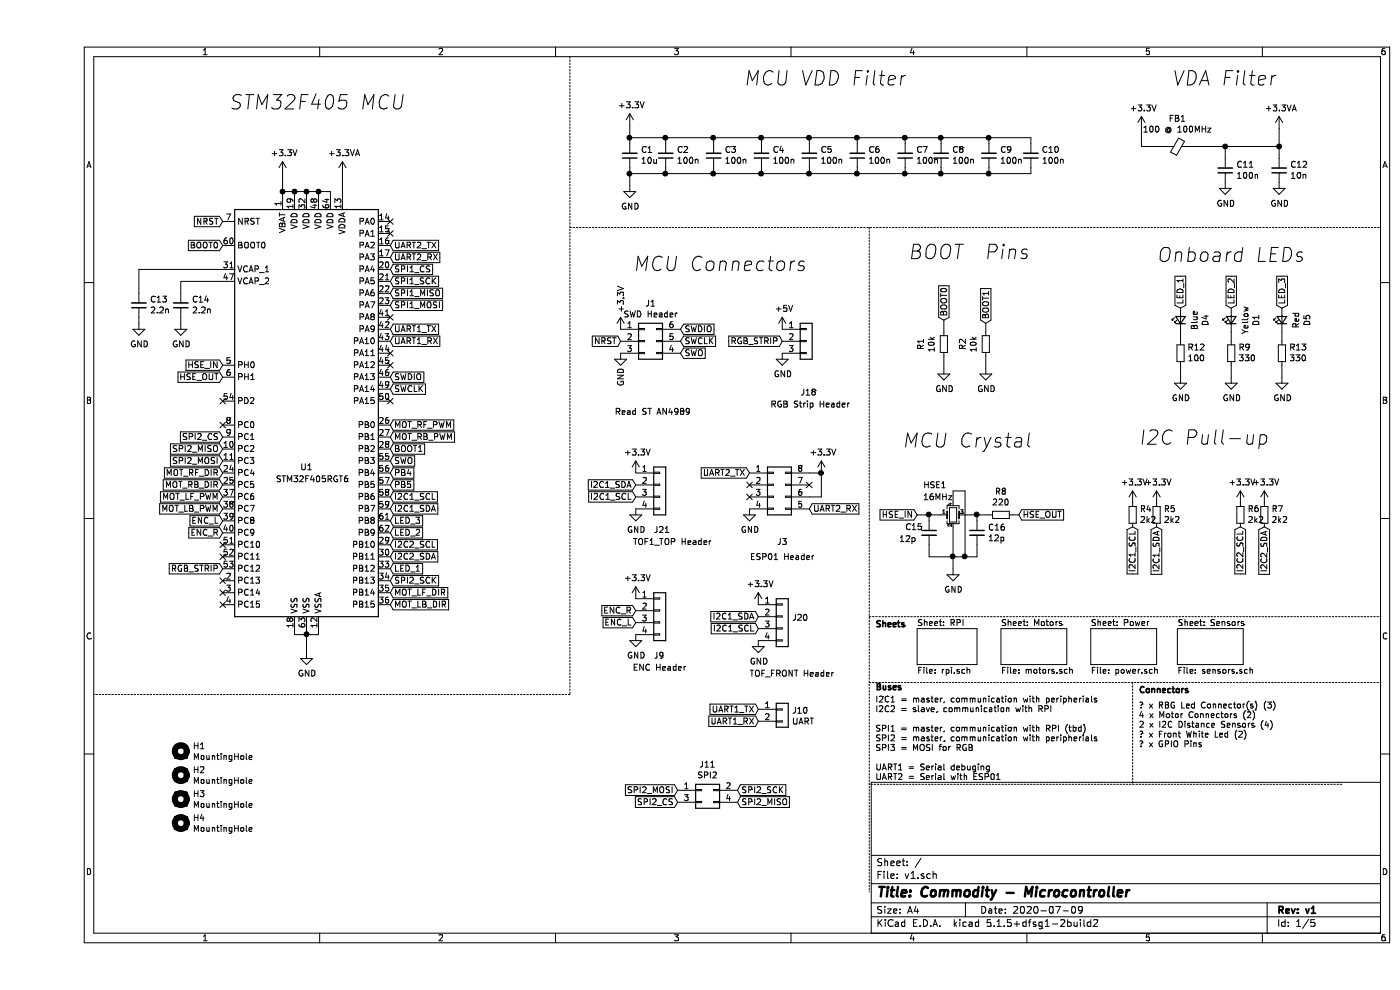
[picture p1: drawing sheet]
EESchema Schematic File Version 4
EELAYER 30 0
EELAYER END
$Descr A4 11693 8268
encoding utf-8
Sheet 1 5
Title "Commodity - Microcontroller"
Date "2020-07-09"
Rev "v1"
Comp ""
Comment1 ""
Comment2 ""
Comment3 ""
Comment4 ""
$EndDescr
$Comp
L power:+3.3V #PWR04
U 1 1
P 9225 1075
F 0 "#PWR04" H 9225 925 50  0001 C CNN
F 1 "+3.3V" H 9240 1248 50  0000 C CNN
F 2 "" H 9225 1075 50  0001 C CNN
F 3 "" H 9225 1075 50  0001 C CNN
	1    9225 1075
	1    0    0    -1  
$EndComp
$Comp
L Device:Ferrite_Bead_Small FB1
U 1 1
P 9525 1225
F 0 "FB1" V 9288 1225 50  0000 C CNN
F 1 "100 @ 100MHz" V 9379 1225 50  0000 C CNN
F 2 "Resistor_SMD:R_0805_2012Metric" V 9455 1225 50  0001 C CNN
F 3 "~" H 9525 1225 50  0001 C CNN
F 4 "C1015" V 9525 1225 50  0001 C CNN "LCSC"
	1    9525 1225
	0    1    1    0   
$EndComp
$Comp
L Device:C_Small C11
U 1 1
P 9925 1425
F 0 "C11" H 9833 1379 50  0000 R CNN
F 1 "100n" H 9833 1470 50  0000 R CNN
F 2 "Capacitor_SMD:C_0402_1005Metric" H 9925 1425 50  0001 C CNN
F 3 "~" H 9925 1425 50  0001 C CNN
F 4 "C1525" H 9925 1425 50  0001 C CNN "LCSC"
	1    9925 1425
	-1   0    0    1   
$EndComp
Wire Wire Line
	9225 1075 9225 1225
Wire Wire Line
	9225 1225 9425 1225
Wire Wire Line
	9625 1225 9925 1225
Wire Wire Line
	9925 1225 9925 1325
$Comp
L Device:C_Small C12
U 1 1
P 10375 1425
F 0 "C12" H 10283 1379 50  0000 R CNN
F 1 "10n" H 10283 1470 50  0000 R CNN
F 2 "Capacitor_SMD:C_0402_1005Metric" H 10375 1425 50  0001 C CNN
F 3 "~" H 10375 1425 50  0001 C CNN
F 4 "C15195" H 10375 1425 50  0001 C CNN "LCSC"
	1    10375 1425
	-1   0    0    1   
$EndComp
Wire Wire Line
	9925 1225 10375 1225
Wire Wire Line
	10375 1225 10375 1325
Connection ~ 9925 1225
$Comp
L power:GND #PWR08
U 1 1
P 10375 1525
F 0 "#PWR08" H 10375 1275 50  0001 C CNN
F 1 "GND" H 10380 1352 50  0000 C CNN
F 2 "" H 10375 1525 50  0001 C CNN
F 3 "" H 10375 1525 50  0001 C CNN
	1    10375 1525
	1    0    0    -1  
$EndComp
$Comp
L power:GND #PWR07
U 1 1
P 9925 1525
F 0 "#PWR07" H 9925 1275 50  0001 C CNN
F 1 "GND" H 9930 1352 50  0000 C CNN
F 2 "" H 9925 1525 50  0001 C CNN
F 3 "" H 9925 1525 50  0001 C CNN
	1    9925 1525
	1    0    0    -1  
$EndComp
$Comp
L power:+3.3VA #PWR05
U 1 1
P 10375 1075
F 0 "#PWR05" H 10375 925 50  0001 C CNN
F 1 "+3.3VA" H 10390 1248 50  0000 C CNN
F 2 "" H 10375 1075 50  0001 C CNN
F 3 "" H 10375 1075 50  0001 C CNN
	1    10375 1075
	1    0    0    -1  
$EndComp
Wire Wire Line
	10375 1225 10375 1075
Connection ~ 10375 1225
$Comp
L Device:C_Small C2
U 1 1
P 5250 1300
F 0 "C2" H 5158 1254 50  0000 R CNN
F 1 "100n" H 5158 1345 50  0000 R CNN
F 2 "Capacitor_SMD:C_0402_1005Metric" H 5250 1300 50  0001 C CNN
F 3 "~" H 5250 1300 50  0001 C CNN
F 4 "C1525" H 5250 1300 50  0001 C CNN "LCSC"
	1    5250 1300
	-1   0    0    1   
$EndComp
$Comp
L Device:C_Small C1
U 1 1
P 4950 1300
F 0 "C1" H 4858 1254 50  0000 R CNN
F 1 "10u" H 4858 1345 50  0000 R CNN
F 2 "Capacitor_SMD:C_0603_1608Metric" H 4950 1300 50  0001 C CNN
F 3 "~" H 4950 1300 50  0001 C CNN
F 4 "C19702" H 4950 1300 50  0001 C CNN "LCSC"
	1    4950 1300
	-1   0    0    1   
$EndComp
Wire Wire Line
	8300 1200 8300 1150
Wire Wire Line
	8300 1150 7950 1150
Wire Wire Line
	4950 1150 4950 1200
Wire Wire Line
	4950 1400 4950 1450
Wire Wire Line
	4950 1450 5250 1450
Wire Wire Line
	8300 1450 8300 1400
Wire Wire Line
	7950 1200 7950 1150
Connection ~ 7950 1150
Wire Wire Line
	7950 1150 7550 1150
Wire Wire Line
	7950 1400 7950 1450
Connection ~ 7950 1450
Wire Wire Line
	7950 1450 8300 1450
Wire Wire Line
	7550 1200 7550 1150
Connection ~ 7550 1150
Wire Wire Line
	7550 1150 7250 1150
Wire Wire Line
	7250 1200 7250 1150
Connection ~ 7250 1150
Wire Wire Line
	7250 1150 6850 1150
Wire Wire Line
	6850 1200 6850 1150
Connection ~ 6850 1150
Wire Wire Line
	6850 1150 6450 1150
Wire Wire Line
	6450 1200 6450 1150
Connection ~ 6450 1150
Wire Wire Line
	6450 1150 6050 1150
Wire Wire Line
	6050 1200 6050 1150
Connection ~ 6050 1150
Wire Wire Line
	6050 1150 5650 1150
Wire Wire Line
	5650 1200 5650 1150
Connection ~ 5650 1150
Wire Wire Line
	5650 1150 5250 1150
Wire Wire Line
	5250 1200 5250 1150
Connection ~ 5250 1150
Wire Wire Line
	5250 1150 4950 1150
Wire Wire Line
	5250 1400 5250 1450
Connection ~ 5250 1450
Wire Wire Line
	5250 1450 5650 1450
Wire Wire Line
	5650 1400 5650 1450
Connection ~ 5650 1450
Wire Wire Line
	5650 1450 6050 1450
Wire Wire Line
	6050 1400 6050 1450
Connection ~ 6050 1450
Wire Wire Line
	6050 1450 6450 1450
Wire Wire Line
	6450 1400 6450 1450
Connection ~ 6450 1450
Wire Wire Line
	6450 1450 6850 1450
Wire Wire Line
	6850 1400 6850 1450
Connection ~ 6850 1450
Wire Wire Line
	6850 1450 7250 1450
Wire Wire Line
	7250 1400 7250 1450
Connection ~ 7250 1450
Wire Wire Line
	7250 1450 7550 1450
Wire Wire Line
	7550 1400 7550 1450
Connection ~ 7550 1450
Wire Wire Line
	7550 1450 7950 1450
$Comp
L power:+3.3V #PWR03
U 1 1
P 4950 1050
F 0 "#PWR03" H 4950 900 50  0001 C CNN
F 1 "+3.3V" H 4965 1223 50  0000 C CNN
F 2 "" H 4950 1050 50  0001 C CNN
F 3 "" H 4950 1050 50  0001 C CNN
	1    4950 1050
	1    0    0    -1  
$EndComp
$Comp
L power:GND #PWR06
U 1 1
P 4950 1550
F 0 "#PWR06" H 4950 1300 50  0001 C CNN
F 1 "GND" H 4955 1377 50  0000 C CNN
F 2 "" H 4950 1550 50  0001 C CNN
F 3 "" H 4950 1550 50  0001 C CNN
	1    4950 1550
	1    0    0    -1  
$EndComp
Wire Wire Line
	4950 1050 4950 1150
Connection ~ 4950 1150
Wire Wire Line
	4950 1450 4950 1550
Connection ~ 4950 1450
$Comp
L Device:Crystal_GND24_Small HSE1
U 1 1
P 7650 4300
F 0 "HSE1" H 7400 4550 50  0000 L CNN
F 1 "16MHz" H 7400 4450 50  0000 L CNN
F 2 "Crystal:Crystal_SMD_3225-4Pin_3.2x2.5mm" H 7650 4300 50  0001 C CNN
F 3 "~" H 7650 4300 50  0001 C CNN
F 4 "C13738" H 7650 4300 50  0001 C CNN "LCSC"
	1    7650 4300
	1    0    0    -1  
$EndComp
Text GLabel 7350 4300 0    50   Input ~ 0
HSE_IN
Text GLabel 8200 4300 2    50   Input ~ 0
HSE_OUT
$Comp
L Device:R_Small R8
U 1 1
P 8050 4300
F 0 "R8" V 7854 4300 50  0000 C CNN
F 1 "220" V 7945 4300 50  0000 C CNN
F 2 "Resistor_SMD:R_0402_1005Metric" H 8050 4300 50  0001 C CNN
F 3 "~" H 8050 4300 50  0001 C CNN
F 4 "C25091" V 8050 4300 50  0001 C CNN "LCSC"
	1    8050 4300
	0    1    1    0   
$EndComp
$Comp
L Device:C_Small C16
U 1 1
P 7850 4450
F 0 "C16" H 7942 4496 50  0000 L CNN
F 1 "12p" H 7942 4405 50  0000 L CNN
F 2 "Capacitor_SMD:C_0402_1005Metric" H 7850 4450 50  0001 C CNN
F 3 "~" H 7850 4450 50  0001 C CNN
F 4 "C1547" H 7850 4450 50  0001 C CNN "LCSC"
	1    7850 4450
	1    0    0    -1  
$EndComp
$Comp
L Device:C_Small C15
U 1 1
P 7450 4450
F 0 "C15" H 7250 4500 50  0000 L CNN
F 1 "12p" H 7200 4400 50  0000 L CNN
F 2 "Capacitor_SMD:C_0402_1005Metric" H 7450 4450 50  0001 C CNN
F 3 "~" H 7450 4450 50  0001 C CNN
F 4 "C1547" H 7450 4450 50  0001 C CNN "LCSC"
	1    7450 4450
	1    0    0    -1  
$EndComp
$Comp
L power:GND #PWR025
U 1 1
P 7650 4750
F 0 "#PWR025" H 7650 4500 50  0001 C CNN
F 1 "GND" H 7655 4577 50  0000 C CNN
F 2 "" H 7650 4750 50  0001 C CNN
F 3 "" H 7650 4750 50  0001 C CNN
	1    7650 4750
	1    0    0    -1  
$EndComp
Wire Wire Line
	7650 4400 7650 4650
Wire Wire Line
	7850 4650 7750 4650
Connection ~ 7650 4650
Wire Wire Line
	7650 4650 7650 4750
Wire Wire Line
	8150 4300 8200 4300
Connection ~ 7750 4650
Wire Wire Line
	7750 4650 7650 4650
Wire Wire Line
	7450 4650 7650 4650
Wire Wire Line
	7850 4550 7850 4650
Wire Wire Line
	7350 4300 7450 4300
Wire Wire Line
	7450 4550 7450 4650
Wire Wire Line
	7450 4350 7450 4300
Connection ~ 7450 4300
Wire Wire Line
	7450 4300 7550 4300
Wire Wire Line
	7650 4200 7650 4100
Wire Wire Line
	7650 4100 7750 4100
$Comp
L power:GND #PWR015
U 1 1
P 7925 3075
F 0 "#PWR015" H 7925 2825 50  0001 C CNN
F 1 "GND" H 7930 2902 50  0000 C CNN
F 2 "" H 7925 3075 50  0001 C CNN
F 3 "" H 7925 3075 50  0001 C CNN
	1    7925 3075
	1    0    0    -1  
$EndComp
Wire Wire Line
	7925 2975 7925 3075
$Comp
L Device:R_Small R2
U 1 1
P 7925 2875
F 0 "R2" V 7729 2875 50  0000 C CNN
F 1 "10k" V 7820 2875 50  0000 C CNN
F 2 "Resistor_SMD:R_0402_1005Metric" H 7925 2875 50  0001 C CNN
F 3 "~" H 7925 2875 50  0001 C CNN
F 4 "C25744" V 7925 2875 50  0001 C CNN "LCSC"
	1    7925 2875
	1    0    0    -1  
$EndComp
$Comp
L Device:R_Small R1
U 1 1
P 7575 2875
F 0 "R1" V 7379 2875 50  0000 C CNN
F 1 "10k" V 7470 2875 50  0000 C CNN
F 2 "Resistor_SMD:R_0402_1005Metric" H 7575 2875 50  0001 C CNN
F 3 "~" H 7575 2875 50  0001 C CNN
F 4 "C25744" V 7575 2875 50  0001 C CNN "LCSC"
	1    7575 2875
	1    0    0    -1  
$EndComp
Text GLabel 7575 2675 1    50   Input ~ 0
BOOT0
Text GLabel 7925 2700 1    50   Input ~ 0
BOOT1
Text Notes 7000 6525 0    50   ~ 0
I2C1 = master, communication with peripherials\nI2C2 = slave, communication with RPI\n\nSPI1 = master, communication with RPI (tbd)\nSPI2 = master, communication with peripherials\nSPI3 = MOSI for RGB\n\nUART1 = Serial debuging\nUART2 = Serial with ESP01
$Comp
L power:GND #PWR026
U 1 1
P 9975 3150
F 0 "#PWR026" H 9975 2900 50  0001 C CNN
F 1 "GND" H 9980 2977 50  0000 C CNN
F 2 "" H 9975 3150 50  0001 C CNN
F 3 "" H 9975 3150 50  0001 C CNN
	1    9975 3150
	1    0    0    -1  
$EndComp
Text Notes 5900 725  0    118  Italic 0
MCU VDD Filter
Text Notes 9475 725  0    118  Italic 0
VDA Filter
Text Notes 7275 2175 0    118  Italic 0
BOOT  Pins
Text Notes 7225 3750 0    118  Italic 0
MCU Crystal
Text Notes 4975 2275 0    118  Italic 0
MCU Connectors
Text Notes 9200 3725 0    118  Italic 0
I2C Pull-up
Text GLabel 9150 4400 3    50   Input ~ 0
I2C1_SCL
Text GLabel 9350 4400 3    50   Input ~ 0
I2C1_SDA
Text GLabel 10050 4400 3    50   Input ~ 0
I2C2_SCL
Text GLabel 10250 4400 3    50   Input ~ 0
I2C2_SDA
$Comp
L Device:R_Small R4
U 1 1
P 9150 4300
F 0 "R4" H 9091 4254 50  0000 R CNN
F 1 "2k2" H 9091 4345 50  0000 R CNN
F 2 "Resistor_SMD:R_0402_1005Metric" H 9150 4300 50  0001 C CNN
F 3 "~" H 9150 4300 50  0001 C CNN
F 4 "C25879" H 9150 4300 50  0001 C CNN "LCSC"
	1    9150 4300
	-1   0    0    1   
$EndComp
$Comp
L power:+3.3V #PWR021
U 1 1
P 9150 4200
F 0 "#PWR021" H 9150 4050 50  0001 C CNN
F 1 "+3.3V" H 9165 4373 50  0000 C CNN
F 2 "" H 9150 4200 50  0001 C CNN
F 3 "" H 9150 4200 50  0001 C CNN
	1    9150 4200
	1    0    0    -1  
$EndComp
$Comp
L power:+3.3V #PWR022
U 1 1
P 9350 4200
F 0 "#PWR022" H 9350 4050 50  0001 C CNN
F 1 "+3.3V" H 9365 4373 50  0000 C CNN
F 2 "" H 9350 4200 50  0001 C CNN
F 3 "" H 9350 4200 50  0001 C CNN
	1    9350 4200
	1    0    0    -1  
$EndComp
$Comp
L power:+3.3V #PWR023
U 1 1
P 10050 4200
F 0 "#PWR023" H 10050 4050 50  0001 C CNN
F 1 "+3.3V" H 10065 4373 50  0000 C CNN
F 2 "" H 10050 4200 50  0001 C CNN
F 3 "" H 10050 4200 50  0001 C CNN
	1    10050 4200
	1    0    0    -1  
$EndComp
$Comp
L power:+3.3V #PWR024
U 1 1
P 10250 4200
F 0 "#PWR024" H 10250 4050 50  0001 C CNN
F 1 "+3.3V" H 10265 4373 50  0000 C CNN
F 2 "" H 10250 4200 50  0001 C CNN
F 3 "" H 10250 4200 50  0001 C CNN
	1    10250 4200
	1    0    0    -1  
$EndComp
$Comp
L Connector_Generic:Conn_02x04_Counter_Clockwise J3
U 1 1
P 6150 4050
F 0 "J3" H 6225 3575 50  0000 C CNN
F 1 "ESP01 Header" H 6225 3450 50  0000 C CNN
F 2 "Connector_PinSocket_2.54mm:PinSocket_2x04_P2.54mm_Vertical" H 6150 4050 50  0001 C CNN
F 3 "~" H 6150 4050 50  0001 C CNN
	1    6150 4050
	1    0    0    -1  
$EndComp
$Comp
L power:+3.3V #PWR018
U 1 1
P 6550 3950
F 0 "#PWR018" H 6550 3800 50  0001 C CNN
F 1 "+3.3V" H 6565 4123 50  0000 C CNN
F 2 "" H 6550 3950 50  0001 C CNN
F 3 "" H 6550 3950 50  0001 C CNN
	1    6550 3950
	1    0    0    -1  
$EndComp
NoConn ~ 5950 4050
NoConn ~ 5950 4150
Text GLabel 5950 3950 0    50   Input ~ 0
UART2_TX
$Comp
L power:GND #PWR020
U 1 1
P 5950 4250
F 0 "#PWR020" H 5950 4000 50  0001 C CNN
F 1 "GND" H 5955 4077 50  0000 C CNN
F 2 "" H 5950 4250 50  0001 C CNN
F 3 "" H 5950 4250 50  0001 C CNN
	1    5950 4250
	1    0    0    -1  
$EndComp
Text GLabel 6450 4250 2    50   Input ~ 0
UART2_RX
NoConn ~ 6450 4050
Wire Wire Line
	6450 3950 6550 3950
Wire Wire Line
	6450 4150 6550 4150
Wire Wire Line
	6550 4150 6550 3950
$Sheet
S 7350 5250 500  300 
U 5F07BA0B
F0 "RPI" 50
F1 "rpi.sch" 50
$EndSheet
$Sheet
S 8050 5250 550  300 
U 5F0903EE
F0 "Motors" 50
F1 "motors.sch" 50
$EndSheet
Text Notes 9200 6250 0    50   ~ 0
? x RBG Led Connector(s) (3)\n4 x Motor Connectors (2)\n2 x I2C Distance Sensors (4)\n? x Front White Led (2)\n? x GPIO Pins
Wire Notes Line
	10900 6550 6950 6550
Wire Notes Line
	9150 5700 9150 6550
Text Notes 7000 5775 0    50   ~ 10
Buses
Text Notes 9200 5800 0    50   ~ 10
Connectors
Text Notes 7000 5250 0    50   ~ 10
Sheets
$Sheet
S 8800 5250 550  300 
U 5F0DCA87
F0 "Power" 50
F1 "power.sch" 50
$EndSheet
Wire Notes Line
	4450 1900 11225 1900
Wire Notes Line
	6950 1900 6950 7450
Wire Notes Line
	6950 5150 11225 5150
Wire Notes Line
	6950 5700 11225 5700
$Comp
L Connector_Generic:Conn_01x03 J18
U 1 1
P 6425 2850
F 0 "J18" H 6375 2425 50  0000 L CNN
F 1 "RGB Strip Header" H 6125 2325 50  0000 L CNN
F 2 "Connector_Molex:Molex_PicoBlade_53048-0310_1x03_P1.25mm_Horizontal" H 6425 2850 50  0001 C CNN
F 3 "~" H 6425 2850 50  0001 C CNN
F 4 "9732918" H 6425 2850 50  0001 C CNN "Farnell"
	1    6425 2850
	1    0    0    -1  
$EndComp
$Comp
L power:+5V #PWR0101
U 1 1
P 6225 2750
F 0 "#PWR0101" H 6225 2600 50  0001 C CNN
F 1 "+5V" H 6240 2923 50  0000 C CNN
F 2 "" H 6225 2750 50  0001 C CNN
F 3 "" H 6225 2750 50  0001 C CNN
	1    6225 2750
	1    0    0    -1  
$EndComp
Text GLabel 6225 2850 0    50   Input ~ 0
RGB_STRIP
$Comp
L power:GND #PWR0102
U 1 1
P 6225 2950
F 0 "#PWR0102" H 6225 2700 50  0001 C CNN
F 1 "GND" H 6230 2777 50  0000 C CNN
F 2 "" H 6225 2950 50  0001 C CNN
F 3 "" H 6225 2950 50  0001 C CNN
	1    6225 2950
	1    0    0    -1  
$EndComp
$Comp
L Connector_Generic:Conn_01x04 J21
U 1 1
P 5200 4050
F 0 "J21" H 5150 3675 50  0000 L CNN
F 1 "TOF1_TOP Header" H 4975 3575 50  0000 L CNN
F 2 "Connector_Molex:Molex_PicoBlade_53048-0410_1x04_P1.25mm_Horizontal" H 5200 4050 50  0001 C CNN
F 3 "~" H 5200 4050 50  0001 C CNN
F 4 "2779802" H 5200 4050 50  0001 C CNN "Farnell"
	1    5200 4050
	1    0    0    -1  
$EndComp
Text GLabel 5000 4150 0    50   Input ~ 0
I2C1_SCL
Text GLabel 5000 4050 0    50   Input ~ 0
I2C1_SDA
$Comp
L Connector_Generic:Conn_01x04 J20
U 1 1
P 6225 5150
F 0 "J20" H 6305 5142 50  0000 L CNN
F 1 "TOF_FRONT Header" H 5950 4675 50  0000 L CNN
F 2 "Connector_Molex:Molex_PicoBlade_53048-0410_1x04_P1.25mm_Horizontal" H 6225 5150 50  0001 C CNN
F 3 "~" H 6225 5150 50  0001 C CNN
F 4 "2779802" H 6225 5150 50  0001 C CNN "Farnell"
	1    6225 5150
	1    0    0    -1  
$EndComp
Text GLabel 6025 5250 0    50   Input ~ 0
I2C1_SCL
Text GLabel 6025 5150 0    50   Input ~ 0
I2C1_SDA
$Comp
L power:GND #PWR058
U 1 1
P 6025 5350
F 0 "#PWR058" H 6025 5100 50  0001 C CNN
F 1 "GND" H 6030 5177 50  0000 C CNN
F 2 "" H 6025 5350 50  0001 C CNN
F 3 "" H 6025 5350 50  0001 C CNN
	1    6025 5350
	1    0    0    -1  
$EndComp
$Comp
L power:+3.3V #PWR033
U 1 1
P 6025 5050
F 0 "#PWR033" H 6025 4900 50  0001 C CNN
F 1 "+3.3V" H 6040 5223 50  0000 C CNN
F 2 "" H 6025 5050 50  0001 C CNN
F 3 "" H 6025 5050 50  0001 C CNN
	1    6025 5050
	1    0    0    -1  
$EndComp
$Comp
L power:+3.3V #PWR046
U 1 1
P 5000 3950
F 0 "#PWR046" H 5000 3800 50  0001 C CNN
F 1 "+3.3V" H 5015 4123 50  0000 C CNN
F 2 "" H 5000 3950 50  0001 C CNN
F 3 "" H 5000 3950 50  0001 C CNN
	1    5000 3950
	1    0    0    -1  
$EndComp
$Comp
L power:GND #PWR061
U 1 1
P 5000 4250
F 0 "#PWR061" H 5000 4000 50  0001 C CNN
F 1 "GND" H 5005 4077 50  0000 C CNN
F 2 "" H 5000 4250 50  0001 C CNN
F 3 "" H 5000 4250 50  0001 C CNN
	1    5000 4250
	1    0    0    -1  
$EndComp
Connection ~ 6550 3950
$Comp
L Device:C_Small C3
U 1 1
P 5650 1300
F 0 "C3" H 5558 1254 50  0000 R CNN
F 1 "100n" H 5558 1345 50  0000 R CNN
F 2 "Capacitor_SMD:C_0402_1005Metric" H 5650 1300 50  0001 C CNN
F 3 "~" H 5650 1300 50  0001 C CNN
F 4 "C1525" H 5650 1300 50  0001 C CNN "LCSC"
	1    5650 1300
	-1   0    0    1   
$EndComp
$Comp
L Device:C_Small C4
U 1 1
P 6050 1300
F 0 "C4" H 5958 1254 50  0000 R CNN
F 1 "100n" H 5958 1345 50  0000 R CNN
F 2 "Capacitor_SMD:C_0402_1005Metric" H 6050 1300 50  0001 C CNN
F 3 "~" H 6050 1300 50  0001 C CNN
F 4 "C1525" H 6050 1300 50  0001 C CNN "LCSC"
	1    6050 1300
	-1   0    0    1   
$EndComp
$Comp
L Device:C_Small C5
U 1 1
P 6450 1300
F 0 "C5" H 6358 1254 50  0000 R CNN
F 1 "100n" H 6358 1345 50  0000 R CNN
F 2 "Capacitor_SMD:C_0402_1005Metric" H 6450 1300 50  0001 C CNN
F 3 "~" H 6450 1300 50  0001 C CNN
F 4 "C1525" H 6450 1300 50  0001 C CNN "LCSC"
	1    6450 1300
	-1   0    0    1   
$EndComp
$Comp
L Device:C_Small C6
U 1 1
P 6850 1300
F 0 "C6" H 6758 1254 50  0000 R CNN
F 1 "100n" H 6758 1345 50  0000 R CNN
F 2 "Capacitor_SMD:C_0402_1005Metric" H 6850 1300 50  0001 C CNN
F 3 "~" H 6850 1300 50  0001 C CNN
F 4 "C1525" H 6850 1300 50  0001 C CNN "LCSC"
	1    6850 1300
	-1   0    0    1   
$EndComp
$Comp
L Device:C_Small C7
U 1 1
P 7250 1300
F 0 "C7" H 7158 1254 50  0000 R CNN
F 1 "100n" H 7158 1345 50  0000 R CNN
F 2 "Capacitor_SMD:C_0402_1005Metric" H 7250 1300 50  0001 C CNN
F 3 "~" H 7250 1300 50  0001 C CNN
F 4 "C1525" H 7250 1300 50  0001 C CNN "LCSC"
	1    7250 1300
	-1   0    0    1   
$EndComp
$Comp
L Device:C_Small C8
U 1 1
P 7550 1300
F 0 "C8" H 7458 1254 50  0000 R CNN
F 1 "100n" H 7458 1345 50  0000 R CNN
F 2 "Capacitor_SMD:C_0402_1005Metric" H 7550 1300 50  0001 C CNN
F 3 "~" H 7550 1300 50  0001 C CNN
F 4 "C1525" H 7550 1300 50  0001 C CNN "LCSC"
	1    7550 1300
	-1   0    0    1   
$EndComp
$Comp
L Device:C_Small C9
U 1 1
P 7950 1300
F 0 "C9" H 7858 1254 50  0000 R CNN
F 1 "100n" H 7858 1345 50  0000 R CNN
F 2 "Capacitor_SMD:C_0402_1005Metric" H 7950 1300 50  0001 C CNN
F 3 "~" H 7950 1300 50  0001 C CNN
F 4 "C1525" H 7950 1300 50  0001 C CNN "LCSC"
	1    7950 1300
	-1   0    0    1   
$EndComp
$Comp
L Device:C_Small C10
U 1 1
P 8300 1300
F 0 "C10" H 8208 1254 50  0000 R CNN
F 1 "100n" H 8208 1345 50  0000 R CNN
F 2 "Capacitor_SMD:C_0402_1005Metric" H 8300 1300 50  0001 C CNN
F 3 "~" H 8300 1300 50  0001 C CNN
F 4 "C1525" H 8300 1300 50  0001 C CNN "LCSC"
	1    8300 1300
	-1   0    0    1   
$EndComp
$Comp
L Device:R_Small R5
U 1 1
P 9350 4300
F 0 "R5" H 9291 4254 50  0000 R CNN
F 1 "2k2" H 9291 4345 50  0000 R CNN
F 2 "Resistor_SMD:R_0402_1005Metric" H 9350 4300 50  0001 C CNN
F 3 "~" H 9350 4300 50  0001 C CNN
F 4 "C25879" H 9350 4300 50  0001 C CNN "LCSC"
	1    9350 4300
	-1   0    0    1   
$EndComp
$Comp
L Device:R_Small R6
U 1 1
P 10050 4300
F 0 "R6" H 9991 4254 50  0000 R CNN
F 1 "2k2" H 9991 4345 50  0000 R CNN
F 2 "Resistor_SMD:R_0402_1005Metric" H 10050 4300 50  0001 C CNN
F 3 "~" H 10050 4300 50  0001 C CNN
F 4 "C25879" H 10050 4300 50  0001 C CNN "LCSC"
	1    10050 4300
	-1   0    0    1   
$EndComp
$Comp
L Device:R_Small R7
U 1 1
P 10250 4300
F 0 "R7" H 10191 4254 50  0000 R CNN
F 1 "2k2" H 10191 4345 50  0000 R CNN
F 2 "Resistor_SMD:R_0402_1005Metric" H 10250 4300 50  0001 C CNN
F 3 "~" H 10250 4300 50  0001 C CNN
F 4 "C25879" H 10250 4300 50  0001 C CNN "LCSC"
	1    10250 4300
	-1   0    0    1   
$EndComp
Text Notes 4825 3475 0    50   ~ 0
Read ST AN4989
Text GLabel 9975 2575 1    50   Input ~ 0
LED_2
Text GLabel 2950 4850 2    50   Input ~ 0
SPI2_SCK
Text GLabel 1550 3850 0    50   Input ~ 0
SPI2_MOSI
Text GLabel 1550 3750 0    50   Input ~ 0
SPI2_MISO
NoConn ~ 1550 4850
NoConn ~ 1550 4950
NoConn ~ 1550 5050
NoConn ~ 2950 3050
NoConn ~ 2950 2950
NoConn ~ 2950 1950
NoConn ~ 2950 1850
Text GLabel 2950 4750 2    50   Input ~ 0
LED_1
$Comp
L Device:C_Small C14
U 1 1
P 1200 2550
F 0 "C14" H 1108 2504 50  0000 R CNN
F 1 "2.2n" H 1108 2595 50  0000 R CNN
F 2 "Capacitor_SMD:C_0603_1608Metric" H 1200 2550 50  0001 C CNN
F 3 "~" H 1200 2550 50  0001 C CNN
F 4 "C1604" H 1200 2550 50  0001 C CNN "LCSC"
	1    1200 2550
	-1   0    0    1   
$EndComp
NoConn ~ 1550 4650
NoConn ~ 1550 4550
NoConn ~ 2950 3350
Text GLabel 1550 4750 0    50   Input ~ 0
RGB_STRIP
Text GLabel 2950 2150 2    50   Input ~ 0
UART2_RX
Text GLabel 2950 2050 2    50   Input ~ 0
UART2_TX
Text Notes 1600 925  0    118  Italic 0
STM32F405 MCU
NoConn ~ 1550 3350
NoConn ~ 1550 3550
Text GLabel 2950 2850 2    50   Input ~ 0
UART1_RX
Text GLabel 2950 2750 2    50   Input ~ 0
UART1_TX
Text GLabel 2950 2250 2    50   Input ~ 0
SPI1_CS
Text GLabel 2950 2550 2    50   Input ~ 0
SPI1_MOSI
Text GLabel 2950 2450 2    50   Input ~ 0
SPI1_MISO
Text GLabel 2950 2350 2    50   Input ~ 0
SPI1_SCK
Text GLabel 2950 4650 2    50   Input ~ 0
I2C2_SDA
Text GLabel 2950 4550 2    50   Input ~ 0
I2C2_SCL
Text GLabel 2950 4150 2    50   Input ~ 0
I2C1_SCL
Text GLabel 2950 4250 2    50   Input ~ 0
I2C1_SDA
Text GLabel 2950 3850 2    50   Input ~ 0
SWO
Text GLabel 2950 3250 2    50   Input ~ 0
SWCLK
Text GLabel 2950 3150 2    50   Input ~ 0
SWDIO
Text GLabel 2950 3750 2    50   Input ~ 0
BOOT1
Text GLabel 1550 3150 0    50   Input ~ 0
HSE_OUT
Text GLabel 1550 3050 0    50   Input ~ 0
HSE_IN
Text GLabel 1550 2050 0    50   Input ~ 0
BOOT0
Text GLabel 1550 1850 0    50   Input ~ 0
NRST
Wire Wire Line
	1200 2350 1550 2350
Wire Wire Line
	1200 2450 1200 2350
Wire Wire Line
	1200 2650 1200 2700
Wire Wire Line
	850  2650 850  2700
Wire Wire Line
	850  2250 850  2450
Wire Wire Line
	1550 2250 850  2250
$Comp
L power:GND #PWR09
U 1 1
P 850 2700
F 0 "#PWR09" H 850 2450 50  0001 C CNN
F 1 "GND" H 855 2527 50  0000 C CNN
F 2 "" H 850 2700 50  0001 C CNN
F 3 "" H 850 2700 50  0001 C CNN
	1    850  2700
	1    0    0    -1  
$EndComp
$Comp
L power:GND #PWR010
U 1 1
P 1200 2700
F 0 "#PWR010" H 1200 2450 50  0001 C CNN
F 1 "GND" H 1205 2527 50  0000 C CNN
F 2 "" H 1200 2700 50  0001 C CNN
F 3 "" H 1200 2700 50  0001 C CNN
	1    1200 2700
	1    0    0    -1  
$EndComp
$Comp
L Device:C_Small C13
U 1 1
P 850 2550
F 0 "C13" H 758 2504 50  0000 R CNN
F 1 "2.2n" H 758 2595 50  0000 R CNN
F 2 "Capacitor_SMD:C_0603_1608Metric" H 850 2550 50  0001 C CNN
F 3 "~" H 850 2550 50  0001 C CNN
F 4 "C1604" H 850 2550 50  0001 C CNN "LCSC"
	1    850  2550
	-1   0    0    1   
$EndComp
Wire Wire Line
	2350 5300 2250 5300
Wire Wire Line
	2350 5250 2350 5300
Connection ~ 2250 5300
Wire Wire Line
	2250 5250 2250 5300
Wire Wire Line
	2250 5300 2250 5450
Wire Wire Line
	2150 5300 2250 5300
Wire Wire Line
	2150 5250 2150 5300
$Comp
L power:GND #PWR028
U 1 1
P 2250 5450
F 0 "#PWR028" H 2250 5200 50  0001 C CNN
F 1 "GND" H 2255 5277 50  0000 C CNN
F 2 "" H 2250 5450 50  0001 C CNN
F 3 "" H 2250 5450 50  0001 C CNN
	1    2250 5450
	1    0    0    -1  
$EndComp
Wire Wire Line
	2550 1650 2550 1450
Wire Wire Line
	2350 1600 2250 1600
Connection ~ 2350 1600
Wire Wire Line
	2350 1650 2350 1600
Wire Wire Line
	2250 1600 2150 1600
Connection ~ 2250 1600
Wire Wire Line
	2250 1650 2250 1600
Wire Wire Line
	2150 1600 2050 1600
Connection ~ 2150 1600
Wire Wire Line
	2150 1650 2150 1600
Connection ~ 2050 1600
Wire Wire Line
	2050 1650 2050 1600
Wire Wire Line
	2050 1600 2050 1450
Wire Wire Line
	2450 1600 2350 1600
Wire Wire Line
	2450 1650 2450 1600
$Comp
L power:+3.3VA #PWR02
U 1 1
P 2550 1450
F 0 "#PWR02" H 2550 1300 50  0001 C CNN
F 1 "+3.3VA" H 2565 1623 50  0000 C CNN
F 2 "" H 2550 1450 50  0001 C CNN
F 3 "" H 2550 1450 50  0001 C CNN
	1    2550 1450
	1    0    0    -1  
$EndComp
$Comp
L power:+3.3V #PWR01
U 1 1
P 2050 1450
F 0 "#PWR01" H 2050 1300 50  0001 C CNN
F 1 "+3.3V" H 2065 1623 50  0000 C CNN
F 2 "" H 2050 1450 50  0001 C CNN
F 3 "" H 2050 1450 50  0001 C CNN
	1    2050 1450
	1    0    0    -1  
$EndComp
Wire Notes Line
	4450 5800 475  5800
Wire Notes Line
	4450 475  4450 5800
$Comp
L Device:LED_Small D1
U 1 1
P 9975 2675
F 0 "D1" H 9975 2468 50  0000 C CNN
F 1 "Yellow" H 9975 2559 50  0000 C CNN
F 2 "LED_SMD:LED_0603_1608Metric" V 9975 2675 50  0001 C CNN
F 3 "~" V 9975 2675 50  0001 C CNN
F 4 "C72038" H 9975 2675 50  0001 C CNN "LCSC"
	1    9975 2675
	0    -1   -1   0   
$EndComp
$Comp
L Device:R_Small R9
U 1 1
P 9975 2950
F 0 "R9" H 9916 2904 50  0000 R CNN
F 1 "330" H 9916 2995 50  0000 R CNN
F 2 "Resistor_SMD:R_0603_1608Metric" H 9975 2950 50  0001 C CNN
F 3 "~" H 9975 2950 50  0001 C CNN
F 4 "C23138" H 9975 2950 50  0001 C CNN "LCSC"
	1    9975 2950
	-1   0    0    1   
$EndComp
Wire Wire Line
	9975 2775 9975 2850
Wire Wire Line
	9975 3050 9975 3150
Text Notes 9350 2200 0    118  Italic 0
Onboard LEDs
Wire Wire Line
	7750 4300 7850 4300
Wire Wire Line
	7850 4350 7850 4300
Connection ~ 7850 4300
Wire Wire Line
	7850 4300 7950 4300
$Sheet
S 9525 5250 550  300 
U 5F1A6785
F0 "Sensors" 50
F1 "sensors.sch" 50
$EndSheet
Text GLabel 1550 3950 0    50   Input ~ 0
MOT_RF_DIR
Text GLabel 1550 4050 0    50   Input ~ 0
MOT_RB_DIR
Text GLabel 2950 3550 2    50   Input ~ 0
MOT_RF_PWM
Text GLabel 2950 3650 2    50   Input ~ 0
MOT_RB_PWM
Text GLabel 1550 4250 0    50   Input ~ 0
MOT_LB_PWM
Text GLabel 1550 4150 0    50   Input ~ 0
MOT_LF_PWM
Text GLabel 2950 4950 2    50   Input ~ 0
MOT_LF_DIR
Text GLabel 2950 5050 2    50   Input ~ 0
MOT_LB_DIR
Text GLabel 1550 4350 0    50   Input ~ 0
ENC_L
Text GLabel 1550 4450 0    50   Input ~ 0
ENC_R
$Comp
L Connector_Generic:Conn_02x03_Counter_Clockwise J1
U 1 1
P 5075 2850
F 0 "J1" H 5125 3167 50  0000 C CNN
F 1 "SWD Header" H 5125 3076 50  0000 C CNN
F 2 "Connector_PinHeader_2.54mm:PinHeader_2x03_P2.54mm_Vertical" H 5075 2850 50  0001 C CNN
F 3 "~" H 5075 2850 50  0001 C CNN
	1    5075 2850
	1    0    0    -1  
$EndComp
$Comp
L power:GND #PWR041
U 1 1
P 4875 2950
F 0 "#PWR041" H 4875 2700 50  0001 C CNN
F 1 "GND" V 4875 2750 50  0000 C CNN
F 2 "" H 4875 2950 50  0001 C CNN
F 3 "" H 4875 2950 50  0001 C CNN
	1    4875 2950
	1    0    0    -1  
$EndComp
Text GLabel 4875 2850 0    50   Input ~ 0
NRST
Text GLabel 5375 2750 2    50   Input ~ 0
SWDIO
Text GLabel 5375 2850 2    50   Input ~ 0
SWCLK
Text GLabel 5375 2950 2    50   Input ~ 0
SWO
$Comp
L Connector_Generic:Conn_01x04 J9
U 1 1
P 5200 5100
F 0 "J9" H 5150 4725 50  0000 L CNN
F 1 "ENC Header" H 4975 4625 50  0000 L CNN
F 2 "Connector_Molex:Molex_PicoBlade_53048-0410_1x04_P1.25mm_Horizontal" H 5200 5100 50  0001 C CNN
F 3 "~" H 5200 5100 50  0001 C CNN
F 4 "2779802" H 5200 5100 50  0001 C CNN "Farnell"
	1    5200 5100
	1    0    0    -1  
$EndComp
$Comp
L power:+3.3V #PWR042
U 1 1
P 5000 5000
F 0 "#PWR042" H 5000 4850 50  0001 C CNN
F 1 "+3.3V" H 5015 5173 50  0000 C CNN
F 2 "" H 5000 5000 50  0001 C CNN
F 3 "" H 5000 5000 50  0001 C CNN
	1    5000 5000
	1    0    0    -1  
$EndComp
$Comp
L power:GND #PWR043
U 1 1
P 5000 5300
F 0 "#PWR043" H 5000 5050 50  0001 C CNN
F 1 "GND" H 5005 5127 50  0000 C CNN
F 2 "" H 5000 5300 50  0001 C CNN
F 3 "" H 5000 5300 50  0001 C CNN
	1    5000 5300
	1    0    0    -1  
$EndComp
Text GLabel 5000 5200 0    50   Input ~ 0
ENC_L
Text GLabel 5000 5100 0    50   Input ~ 0
ENC_R
$Comp
L Connector_Generic:Conn_01x02 J10
U 1 1
P 6225 5925
F 0 "J10" H 6305 5917 50  0000 L CNN
F 1 "UART" H 6305 5826 50  0000 L CNN
F 2 "Connector_PinHeader_2.54mm:PinHeader_1x02_P2.54mm_Vertical" H 6225 5925 50  0001 C CNN
F 3 "~" H 6225 5925 50  0001 C CNN
	1    6225 5925
	1    0    0    -1  
$EndComp
Text GLabel 6025 5925 0    50   Input ~ 0
UART1_TX
Text GLabel 6025 6025 0    50   Input ~ 0
UART1_RX
$Comp
L power:GND #PWR063
U 1 1
P 9550 3150
F 0 "#PWR063" H 9550 2900 50  0001 C CNN
F 1 "GND" H 9555 2977 50  0000 C CNN
F 2 "" H 9550 3150 50  0001 C CNN
F 3 "" H 9550 3150 50  0001 C CNN
	1    9550 3150
	1    0    0    -1  
$EndComp
Text GLabel 9550 2575 1    50   Input ~ 0
LED_1
$Comp
L Device:LED_Small D4
U 1 1
P 9550 2675
F 0 "D4" H 9550 2468 50  0000 C CNN
F 1 "Blue" H 9550 2559 50  0000 C CNN
F 2 "LED_SMD:LED_0603_1608Metric" V 9550 2675 50  0001 C CNN
F 3 "~" V 9550 2675 50  0001 C CNN
F 4 "C72041" H 9550 2675 50  0001 C CNN "LCSC"
	1    9550 2675
	0    -1   -1   0   
$EndComp
$Comp
L Device:R_Small R12
U 1 1
P 9550 2950
F 0 "R12" H 9491 2904 50  0000 R CNN
F 1 "100" H 9491 2995 50  0000 R CNN
F 2 "Resistor_SMD:R_0603_1608Metric" H 9550 2950 50  0001 C CNN
F 3 "~" H 9550 2950 50  0001 C CNN
F 4 "C22775" H 9550 2950 50  0001 C CNN "LCSC"
	1    9550 2950
	-1   0    0    1   
$EndComp
Wire Wire Line
	9550 2775 9550 2850
Wire Wire Line
	9550 3050 9550 3150
$Comp
L power:GND #PWR064
U 1 1
P 10400 3150
F 0 "#PWR064" H 10400 2900 50  0001 C CNN
F 1 "GND" H 10405 2977 50  0000 C CNN
F 2 "" H 10400 3150 50  0001 C CNN
F 3 "" H 10400 3150 50  0001 C CNN
	1    10400 3150
	1    0    0    -1  
$EndComp
Text GLabel 10400 2575 1    50   Input ~ 0
LED_3
$Comp
L Device:LED_Small D5
U 1 1
P 10400 2675
F 0 "D5" H 10400 2468 50  0000 C CNN
F 1 "Red" H 10400 2559 50  0000 C CNN
F 2 "LED_SMD:LED_0603_1608Metric" V 10400 2675 50  0001 C CNN
F 3 "~" V 10400 2675 50  0001 C CNN
F 4 "C2286" H 10400 2675 50  0001 C CNN "LCSC"
	1    10400 2675
	0    -1   -1   0   
$EndComp
$Comp
L Device:R_Small R13
U 1 1
P 10400 2950
F 0 "R13" H 10341 2904 50  0000 R CNN
F 1 "330" H 10341 2995 50  0000 R CNN
F 2 "Resistor_SMD:R_0603_1608Metric" H 10400 2950 50  0001 C CNN
F 3 "~" H 10400 2950 50  0001 C CNN
F 4 "C23138" H 10400 2950 50  0001 C CNN "LCSC"
	1    10400 2950
	-1   0    0    1   
$EndComp
Wire Wire Line
	10400 2775 10400 2850
Wire Wire Line
	10400 3050 10400 3150
Text GLabel 2950 4450 2    50   Input ~ 0
LED_2
Text GLabel 2950 4350 2    50   Input ~ 0
LED_3
$Comp
L Mechanical:MountingHole H1
U 1 1
P 1200 6275
F 0 "H1" H 1300 6321 50  0000 L CNN
F 1 "MountingHole" H 1300 6230 50  0000 L CNN
F 2 "MountingHole:MountingHole_2.7mm_M2.5" H 1200 6275 50  0001 C CNN
F 3 "~" H 1200 6275 50  0001 C CNN
	1    1200 6275
	1    0    0    -1  
$EndComp
$Comp
L Mechanical:MountingHole H2
U 1 1
P 1200 6475
F 0 "H2" H 1300 6521 50  0000 L CNN
F 1 "MountingHole" H 1300 6430 50  0000 L CNN
F 2 "MountingHole:MountingHole_2.7mm_M2.5" H 1200 6475 50  0001 C CNN
F 3 "~" H 1200 6475 50  0001 C CNN
	1    1200 6475
	1    0    0    -1  
$EndComp
$Comp
L Mechanical:MountingHole H3
U 1 1
P 1200 6675
F 0 "H3" H 1300 6721 50  0000 L CNN
F 1 "MountingHole" H 1300 6630 50  0000 L CNN
F 2 "MountingHole:MountingHole_2.7mm_M2.5" H 1200 6675 50  0001 C CNN
F 3 "~" H 1200 6675 50  0001 C CNN
	1    1200 6675
	1    0    0    -1  
$EndComp
$Comp
L Mechanical:MountingHole H4
U 1 1
P 1200 6875
F 0 "H4" H 1300 6921 50  0000 L CNN
F 1 "MountingHole" H 1300 6830 50  0000 L CNN
F 2 "MountingHole:MountingHole_2.7mm_M2.5" H 1200 6875 50  0001 C CNN
F 3 "~" H 1200 6875 50  0001 C CNN
	1    1200 6875
	1    0    0    -1  
$EndComp
Wire Wire Line
	7750 4100 7750 4650
Text GLabel 5850 6700 2    50   Input ~ 0
SPI2_MISO
Text GLabel 5350 6600 0    50   Input ~ 0
SPI2_MOSI
Text GLabel 5850 6600 2    50   Input ~ 0
SPI2_SCK
$Comp
L Connector_Generic:Conn_02x02_Odd_Even J11
U 1 1
P 5550 6600
F 0 "J11" H 5600 6817 50  0000 C CNN
F 1 "SPI2" H 5600 6726 50  0000 C CNN
F 2 "Connector_PinHeader_2.54mm:PinHeader_2x02_P2.54mm_Vertical" H 5550 6600 50  0001 C CNN
F 3 "~" H 5550 6600 50  0001 C CNN
	1    5550 6600
	1    0    0    -1  
$EndComp
Text GLabel 1550 3650 0    50   Input ~ 0
SPI2_CS
Text GLabel 5350 6700 0    50   Input ~ 0
SPI2_CS
NoConn ~ 2950 2650
$Comp
L power:+3.3V #PWR0129
U 1 1
P 4875 2750
F 0 "#PWR0129" H 4875 2600 50  0001 C CNN
F 1 "+3.3V" V 4875 3000 50  0000 C CNN
F 2 "" H 4875 2750 50  0001 C CNN
F 3 "" H 4875 2750 50  0001 C CNN
	1    4875 2750
	1    0    0    -1  
$EndComp
Wire Wire Line
	7925 2700 7925 2775
Wire Wire Line
	7575 2675 7575 2775
$Comp
L power:GND #PWR0130
U 1 1
P 7575 3075
F 0 "#PWR0130" H 7575 2825 50  0001 C CNN
F 1 "GND" H 7580 2902 50  0000 C CNN
F 2 "" H 7575 3075 50  0001 C CNN
F 3 "" H 7575 3075 50  0001 C CNN
	1    7575 3075
	1    0    0    -1  
$EndComp
Wire Wire Line
	7575 2975 7575 3075
$Comp
L MCU_ST_STM32F4:STM32F405RGTx U1
U 1 1
P 2250 3450
F 0 "U1" H 2250 3000 50  0000 C CNN
F 1 "STM32F405RGT6" H 2300 2900 50  0000 C CNN
F 2 "Package_QFP:LQFP-64_10x10mm_P0.5mm" H 1650 1750 50  0001 R CNN
F 3 "http://www.st.com/st-web-ui/static/active/en/resource/technical/document/datasheet/DM00037051.pdf" H 2250 3450 50  0001 C CNN
F 4 "C15742" H 2250 3450 50  0001 C CNN "LCSC"
	1    2250 3450
	1    0    0    -1  
$EndComp
Text GLabel 2950 3950 2    50   Input ~ 0
PB4
Text GLabel 2950 4050 2    50   Input ~ 0
PB5
$EndSCHEMATC
